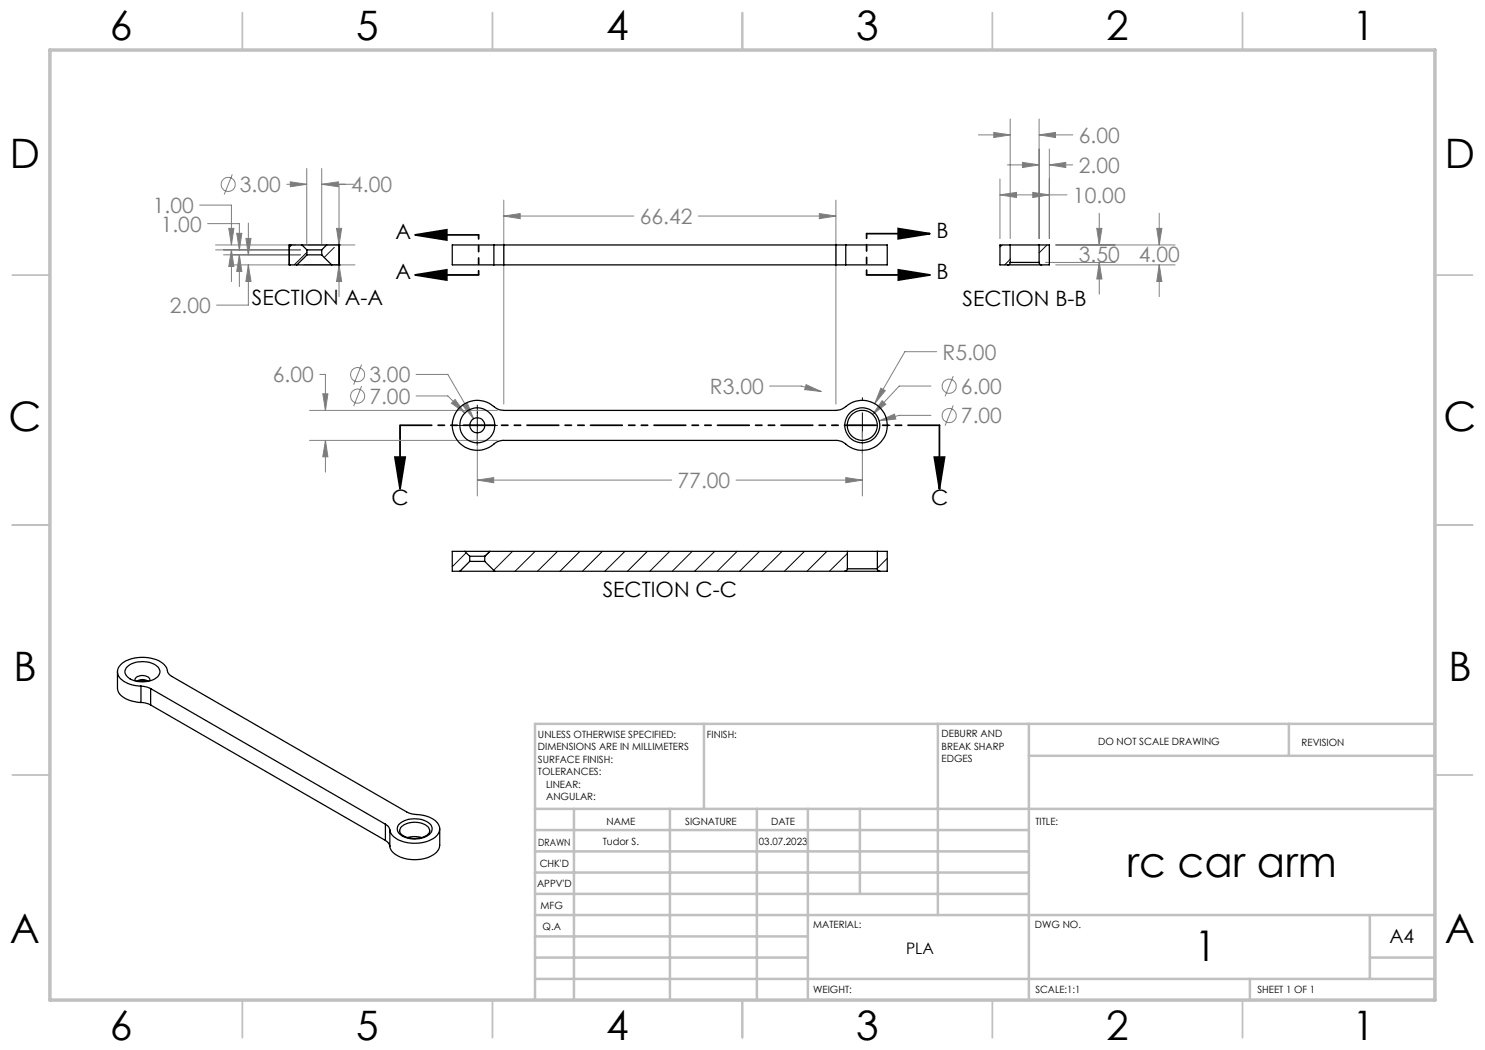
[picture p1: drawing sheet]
<svg xmlns="http://www.w3.org/2000/svg" width="297mm" height="210mm" viewBox="0 0 297 210" stroke-linecap="round" stroke-linejoin="round" font-family="sans-serif">
<g fill="none" stroke="#808080" stroke-width=".2">
<path d="M46.5 34.9l-1.7 4M57.4 36.9h3.9M58.1 36.4l3.2 .5-3.2 .5zM61.3 33.7v15M64.3 36.9l3.4-.5v1zM64.3 36.9h6.4M64.3 33.7v15M67.8 36.9v12.1M195.7 27h6.3M198.8 26.5l3.2 .5-3.2 .5zM200 39l3.3-.5v1zM200 35.8v11.9"/>
<path d="M200 39h13.4M201.5 33h6.3M202 23.8v23.9M204.5 32.5l3.3 .5-3.3 .5zM206.6 38.5l3.3 .5-3.3 .5zM207.8 27l3.3-.5v1zM207.8 23.8v23.9M207.8 27h6.8M209.9 33l3.2-.5v1zM209.9 29.8v17.9M209.9 33h4.7M39.9 41h6.4v8"/>
<path d="M41.5 44.7h6.4v5.3M43.1 50h17M43.1 49h16M44.7 51h15.4M45.8 45.7h1l-.5 3.3zM46.3 50l.5 3.3h-1zM46.3 50v6.3M46.5 53h11.6M47.3 46.7h1.1l-.5 3.3zM47.9 51l.5 3.3h-1.1zM47.9 51v6.3M49.2 47.7h1l-.5 3.3z"/>
<path d="M49.7 53l.5 3.3h-1zM49.7 53v8h-6.4M49.7 44.6v6.4M60.6 53h10.4M61.6 49h9.4M67.3 45.7h1l-.5 3.3zM67.8 53l.5 3.3h-1zM67.8 53v6.3M100.8 43.2l3.2-.5v1zM100.8 40v40.8M100.8 43.2h26M139.7 43.2h27.5"/>
<path d="M163.9 42.7l3.3 .5-3.3 .5zM167.2 40v40.8M209.1 52.5h13.9M211.1 53h23.9M211.1 49h23.9M219.4 45.7h1l-.5 3.3zM219.9 52.5l.5 3.3h-1zM219.9 42.6v6.4M219.9 52.5v6.3M231.4 45.7h1l-.6 3.3zM231.8 53l.6 3.3h-1zM231.8 42.6v6.4"/>
<path d="M231.8 53v6.3M64 74.9h1.1v7.2M64.6 78.8h1l-.5 3.3zM72.3 72.9l-1.6 4M72.3 77.2l-1.6 4M83.2 74.9h6.4l5.1 8.9M83.2 79.2h6.4l3.4 3.4M153.9 77.2h6.4l4 1.1M161.2 76.9l3.1 1.4-3.4-.4zM176.2 77.6l.9 .5-2.2 2.6zM186.2 77.2h-6.4l-5.3 5.7M187.3 70.3h-6.3l-6.1 10.4"/>
<path d="M190.6 75.2l-1.6 4.1M61.9 82.1h37.6M61.9 88.1h37.6M65.1 88.1l.5 3.3h-1zM65.1 88.1v6.3M90.3 80.6l.7-.7 2 2.7zM92.6 81.2l.9-.5 1.2 3.1zM95.5 96l3.2-.5v1zM95.5 86.4v12.8M95.5 96h38.8M147.2 96h25.3M169.2 95.5l3.3 .5-3.3 .5z"/>
<path d="M172.5 86.4v12.8M175.8 84.2l3.1-1.4 .3 1zM176.4 80.1l.8 .7-2.7 2.1zM186.2 83.1h-6.4l-4 1.1M190.6 81.1l-1.6 4"/>
<circle cx="45.6" cy="36.9" r="1.42"/>
<circle cx="71.5" cy="79.2" r="1.41"/>
<circle cx="71.5" cy="74.9" r="1.4"/>
<circle cx="189.8" cy="77.3" r="1.4"/>
<circle cx="189.8" cy="83.1" r="1.4"/>
</g>
<path d="M83 47l6.4-1v2zM83 55l6.4-1v2zM83 47h12.7M83 55h12.7M173.3 55h12.7M173.3 46.7h12.7M179.6 45.7l6.4 1-6.4 1.1zM179.7 54l6.3 1-6.3 1zM79 91.4h2l-1 6.4zM80 85.1v12.7M186.9 91.4h2l-1 6.4zM187.9 85.1v12.7" fill="none" stroke="#000" stroke-width=".35"/>
<path d="M172.5 79.5v.5M91.4 85.1h8.1M95.5 81v8.1M166.9 85.1h.5M169.9 85.1h5.1M172.5 82.5v5.1M172.5 90.2v.4M177.6 85.1h.4" fill="none" stroke="#000" stroke-width=".2"/>
<path d="M187.9 85.1h-107.9" fill="none" stroke="#000" stroke-width=".35" stroke-dasharray="6.3 1.3 1.3 1.3 1.3 1.3"/>
<path d="M95.7 47v8" fill="none" stroke="#000" stroke-width=".35" stroke-dasharray="6.3 1.3 1.3 1.3 1.3 1.3" stroke-dashoffset="5.5"/>
<path d="M173.3 46.7v8.3" fill="none" stroke="#000" stroke-width=".35" stroke-dasharray="6.3 1.3 1.3 1.3 1.3 1.3" stroke-dashoffset="5.4"/>
<g fill="none" stroke="#c0c0c0" stroke-width=".35">
<path d="M48.5 2.5v7.5M98.5 2.5v7.5M148.5 2.5v7.5M198.5 2.5v7.5M248.5 2.5v7.5M2.5 55h7.5M287 55h7.5M2.5 105h7.5M287 105h7.5M2.5 155h7.5M287 155h7.5M48.5 200v7.5"/>
<path d="M98.5 200v7.5M148.5 200v7.5M198.5 200v7.5M248.5 200v7.5"/>
</g>
<g fill="none" stroke="#c0c0c0" stroke-width=".5">
<path d="M140.8 144.8v17M187.6 144.8v38.2M205.8 144.8v55.2M205.8 151.2h81.2M257.8 144.8v6.4M287 144.8h-180v55.2M107 161.8h180M107 178.8h98.8M107 174.5h98.8M107 170.3h98.8M107 166h98.8M114.8 161.8v38.2"/>
<path d="M134 161.8v38.2M151.4 161.8v38.2M161.6 161.8v38.2M172 161.8v17M107 195.8h180M107 191.5h54.6M107 187.3h54.6M107 183h180M250 195.8v4.2M274 191.5h13M274 183v12.8"/>
</g>
<path d="M10 10h277v190h-277z" fill="none" stroke="#c0c0c0" stroke-width=".7"/>
<path d="M186.9 91.4h2l-1 6.4zM79 91.4h2l-1 6.4zM83 47l6.4-1v2zM83 55l6.4-1v2zM179.6 45.7l6.4 1-6.4 1.1zM179.7 54l6.3 1-6.3 1z" fill="#000"/>
<path d="M100.8 43.2l3.2-.5v1zM163.9 42.7l3.3 .5-3.3 .5zM161.2 76.9l-.3 1 3.4 .4zM176.2 77.6l-1.3 3.1 2.2-2.6zM95.5 96l3.2-.5v1zM169.2 95.5l3.3 .5-3.3 .5zM64.6 78.8h1l-.5 3.3zM65.1 88.1l.5 3.3h-1zM176.4 80.1l-1.9 2.8 2.7-2.1zM175.8 84.2l3.4-.4-.3-1zM92.6 81.2l2.1 2.6-1.2-3.1zM90.3 80.6l2.7 2-2-2.7zM47.9 51l.5 3.3h-1.1zM47.3 46.7h1.1l-.5 3.3zM67.8 53l.5 3.3h-1zM67.3 45.7h1l-.5 3.3zM64.3 36.9l3.4-.5v1zM58.1 36.4l3.2 .5-3.2 .5zM49.2 47.7h1l-.5 3.3zM49.7 53l.5 3.3h-1zM45.8 45.7h1l-.5 3.3zM46.3 50l.5 3.3h-1zM200 39l3.3-.5v1zM206.6 38.5l3.3 .5-3.3 .5zM231.8 53l.6 3.3h-1zM231.4 45.7h1l-.6 3.3zM219.4 45.7h1l-.5 3.3zM219.9 52.5l.5 3.3h-1zM204.5 32.5l3.3 .5-3.3 .5zM209.9 33l3.2-.5v1zM198.8 26.5l3.2 .5-3.2 .5zM207.8 27l3.3-.5v1z" fill="#808080"/>
<g fill="none" stroke="#000" stroke-width=".25">
<path d="M57.9 53h.1M57.9 49h.1M57.9 53h1.5M57.9 49h2.5M57.9 49v4M59.4 53h7M60.4 49l1 1M60.4 49h4.9M61.4 51l-2 2M61.4 51h2.9M61.4 50h2.9M61.4 50v1"/>
<path d="M64.3 51l2.1 2M64.3 50v1M65.3 49h2.5M65.3 49l-1 1M66.4 53h1.4M67.8 53h.1M67.8 49h.1M67.8 49v4M98.8 49h-8.3v4h8.3M98.8 53h2M98.8 49h2M98.8 49v4"/>
<path d="M100.8 49v4M100.8 53h66.4M100.8 49h66.4M167.2 53h2M167.2 49h2M167.2 49v4M169.2 49h8.2v4h-8.2M169.2 49v4M201.5 53h6.8M202 52.5l-.1 .4-.4 .1M202 52.5h5.8M202 49h5.8"/>
<path d="M202 49h-2v4h1.5M202 49v3.5M207.8 52.5l.1 .3 .4 .2M207.8 49h2.1v4h-1.6M207.8 49v3.5M91.7 81.7a5.2 5.2 0 0 1 7.5-.1l.7 .4 .9 .1h66.4a3.5 3.5 0 0 0 2.4-1.1 5 5 0 0 1 6.8 1 5 5 0 0 1-.6 6.8 5 5 0 0 1-6.9-.2l-.7-.3-.8-.2h-66.6a3.3 3.3 0 0 0-2.5 1.1 5 5 0 0 1-6.6-.8 5 5 0 0 1 0-6.7zM92 114.3h7M93 110.3h5M93 110.3h-2.5v4h1.5M93 110.3l.9 1M93.9 111.3h3M93.9 112.3h3"/>
<path d="M93.9 111.3v1M93.9 112.3l-1.9 2M96.9 112.3l2.1 2M96.9 111.3v1M98 110.3h71.5M98 110.3l-1.1 1M99 114.3h69.9M168.9 114.3h7.1M169.5 113.8l-.3 .4-.3 .1M169.5 113.8h6M169.5 110.3h6M169.5 110.3v3.5"/>
<path d="M175.5 113.8l.1 .3 .4 .2M175.5 110.3h1.9v4h-1.4M175.5 110.3v3.5M23.5 134.3v3.3a3 3 0 0 0 2.5 2.5l2.2 .4M25.5 133.3a4.9 4.9 0 0 1 6.2 .3 1.62 1.62 0 0 1-1.1 2.4 4.9 4.9 0 0 1-5.3-.9l-.3-.8zM27 136.2a.9 .9 0 0 1 1-1.1 1.5 1.5 0 0 1 2 1v.1M27.3 136.2a2.23 2.23 0 0 1 2.4 0M27.5 136.3l1-.1 1 .1M28.2 137.2a5.3 5.3 0 0 1-4.5-2.1 2.26 2.26 0 0 1 1.5-2.9 7.5 7.5 0 0 1 7.6 .7l.5 .6a2.15 2.15 0 0 0 1.1 1.8l46.9 27.1 1.4 .4a6.4 6.4 0 0 1 4.9 1.9 2.03 2.03 0 0 1-.9 3 7.4 7.4 0 0 1-8.1-.5l-.6-.9v-.3M28.2 137.2l1 .2 .9 .3M28.2 137.2v3.3M30.1 137.7l47 27.1"/>
<path d="M30.1 137.7v3.3M28.2 140.5l.8 .1 1.1 .4M30.1 141l47 27.1M77.1 164.8a1.6 1.6 0 0 1 .9 1.2M77.1 168.1l.5 .4 .4 .7M77.1 164.8v3.3M78 166v3.2M79.7 165a4.9 4.9 0 0 1 6.5 0 1.61 1.61 0 0 1-1.1 2.4 4.9 4.9 0 0 1-5.4-.9l-.3-.7zM80.3 165.3a4.2 4.2 0 0 1 5.5 .3 1.14 1.14 0 0 1-.9 1.7 4.3 4.3 0 0 1-4.8-.7l-.2-.6zM81.6 167.5l1.5-.2 1.2 .2M85.9 166.2h.1M87.9 165.8v3.2a3.1 3.1 0 0 1-2.5 2.6 7 7 0 0 1-7.1-1.4l-.3-1"/>
<circle cx="95.5" cy="85.1" r="1.5"/>
<circle cx="95.5" cy="85.1" r="3.5"/>
<circle cx="172.5" cy="85.1" r="3.5"/>
<circle cx="172.5" cy="85.1" r="3"/>
</g>
<g fill="none" stroke="#000" stroke-width=".2">
<path d="M58.3 49l-.4 .5M61.4 50.5l-2.6 2.5M66.9 49.5l-2.1 2M200.4 49l-.4 .4M202 51.8l-1.1 1.2M209.4 49l-1.6 1.6M93.2 110.6l-2.7 2.7M98 110.3l-1.1 1M102.5 110.3l-3.8 3.7M107 110.3l-4 4M111.5 110.3l-4 4M116 110.3l-4 4"/>
<path d="M120.5 110.3l-4 4M125 110.3l-4 4M129.5 110.3l-4 4M133.9 110.3l-3.9 4M138.4 110.3l-4 4M142.9 110.3l-4 4M147.4 110.3l-4 4M151.9 110.3l-4 4M156.4 110.3l-4 4M160.9 110.3l-4 4M165.4 110.3l-4 4M169.5 110.7l-3.6 3.6"/>
<path d="M177.4 111.7l-1.9 2"/>
</g>
<g font-size="8.5">
<text x="225.3" y="175.4">rc car arm</text>
<text x="239" y="192.3">1</text>
</g>
<g font-size="8.1">
<text x="22" y="8">6</text>
<text x="71.2" y="8">5</text>
<text x="121.2" y="8">4</text>
<text x="171.3" y="8">3</text>
<text x="221.3" y="8">2</text>
<text x="270.5" y="8">1</text>
<text x="2" y="33.6">D</text>
<text x="289" y="33.6">D</text>
<text x="1.7" y="86.1">C</text>
<text x="288.7" y="86.1">C</text>
<text x="2.7" y="136.1">B</text>
<text x="289.7" y="136.1">B</text>
<text x="2" y="188.6">A</text>
<text x="289" y="188.6">A</text>
<text x="22" y="208">6</text>
<text x="71.2" y="208">5</text>
<text x="121.2" y="208">4</text>
<text x="171.3" y="208">3</text>
<text x="221.3" y="208">2</text>
<text x="270.5" y="208">1</text>
</g>
<g font-size="4.2" fill="#808080">
<text x="215.8" y="28.6">6.00</text>
<text x="215.8" y="34.6">2.00</text>
<text x="48" y="38.4">3.00</text>
<text x="70.2" y="38.4">4.00</text>
<text x="214.6" y="40.6">10.00</text>
<text x="30.6" y="42.6">1.00</text>
<text x="32.1" y="46.3">1.00</text>
<text x="127.9" y="44.8">66.42</text>
<text x="215.8" y="52.5">3.50</text>
<text x="227.8" y="52.5">4.00</text>
<text x="34" y="62.6">2.00</text>
<text x="188.5" y="71.9">R5.00</text>
<text x="54.6" y="76.5">6.00</text>
<text x="73.9" y="76.5">3.00</text>
<text x="73.9" y="80.8">7.00</text>
<text x="142" y="78.8">R3.00</text>
<text x="192.2" y="78.8">6.00</text>
<text x="192.2" y="84.6">7.00</text>
<text x="135.5" y="97.6">77.00</text>
</g>
<g font-size="4.2">
<text x="79.1" y="47.8">A</text>
<text x="187.3" y="47.5">B</text>
<text x="79.1" y="55.8">A</text>
<text x="187.3" y="55.8">B</text>
<text x="50.4" y="61">SECTION A-A</text>
<text x="192.5" y="61.3">SECTION B-B</text>
<text x="78.3" y="101">C</text>
<text x="186.2" y="101">C</text>
<text x="120.5" y="119.5">SECTION C-C</text>
</g>
<text font-size="3.9" x="277.9" y="188.5">A4</text>
<text font-size="3.2" x="181.2" y="190.9">PLA</text>
<g font-size="2">
<text x="107.6" y="147.6">UNLESS OTHERWISE SPECIFIED:</text>
<text x="141.4" y="147.6">FINISH:</text>
<text x="188.3" y="147.5">DEBURR AND</text>
<text x="188.3" y="150">BREAK SHARP</text>
<text x="219.6" y="149">DO NOT SCALE DRAWING</text>
<text x="260.3" y="149.2">REVISION</text>
<text x="107.6" y="150.1">DIMENSIONS ARE IN MILLIMETERS</text>
<text x="107.6" y="152.6">SURFACE FINISH:</text>
<text x="107.6" y="155.1">TOLERANCES:</text>
<text x="188.3" y="152.5">EDGES</text>
<text x="109.2" y="157.6">LINEAR:</text>
<text x="109.2" y="160.1">ANGULAR:</text>
<text x="121.3" y="165">NAME</text>
<text x="137" y="164.9">SIGNATURE</text>
<text x="154.2" y="164.9">DATE</text>
<text x="207.1" y="164.9">TITLE:</text>
<text x="107.6" y="169.1">DRAWN</text>
<text x="107.9" y="173.3">CHK'D</text>
<text x="120.5" y="168.9">Tudor S.</text>
<text x="151.8" y="168.9">03.07.2023</text>
<text x="107.4" y="177.4">APPV'D</text>
<text x="108.1" y="181.8">MFG</text>
<text x="108.5" y="186">Q.A</text>
<text x="162.6" y="185.5">MATERIAL:</text>
<text x="207" y="185.5">DWG NO.</text>
<text x="162.6" y="198.5">WEIGHT:</text>
<text x="207.1" y="198.6">SCALE:1:1</text>
<text x="251.5" y="198.6">SHEET 1 OF 1</text>
</g>
</svg>
